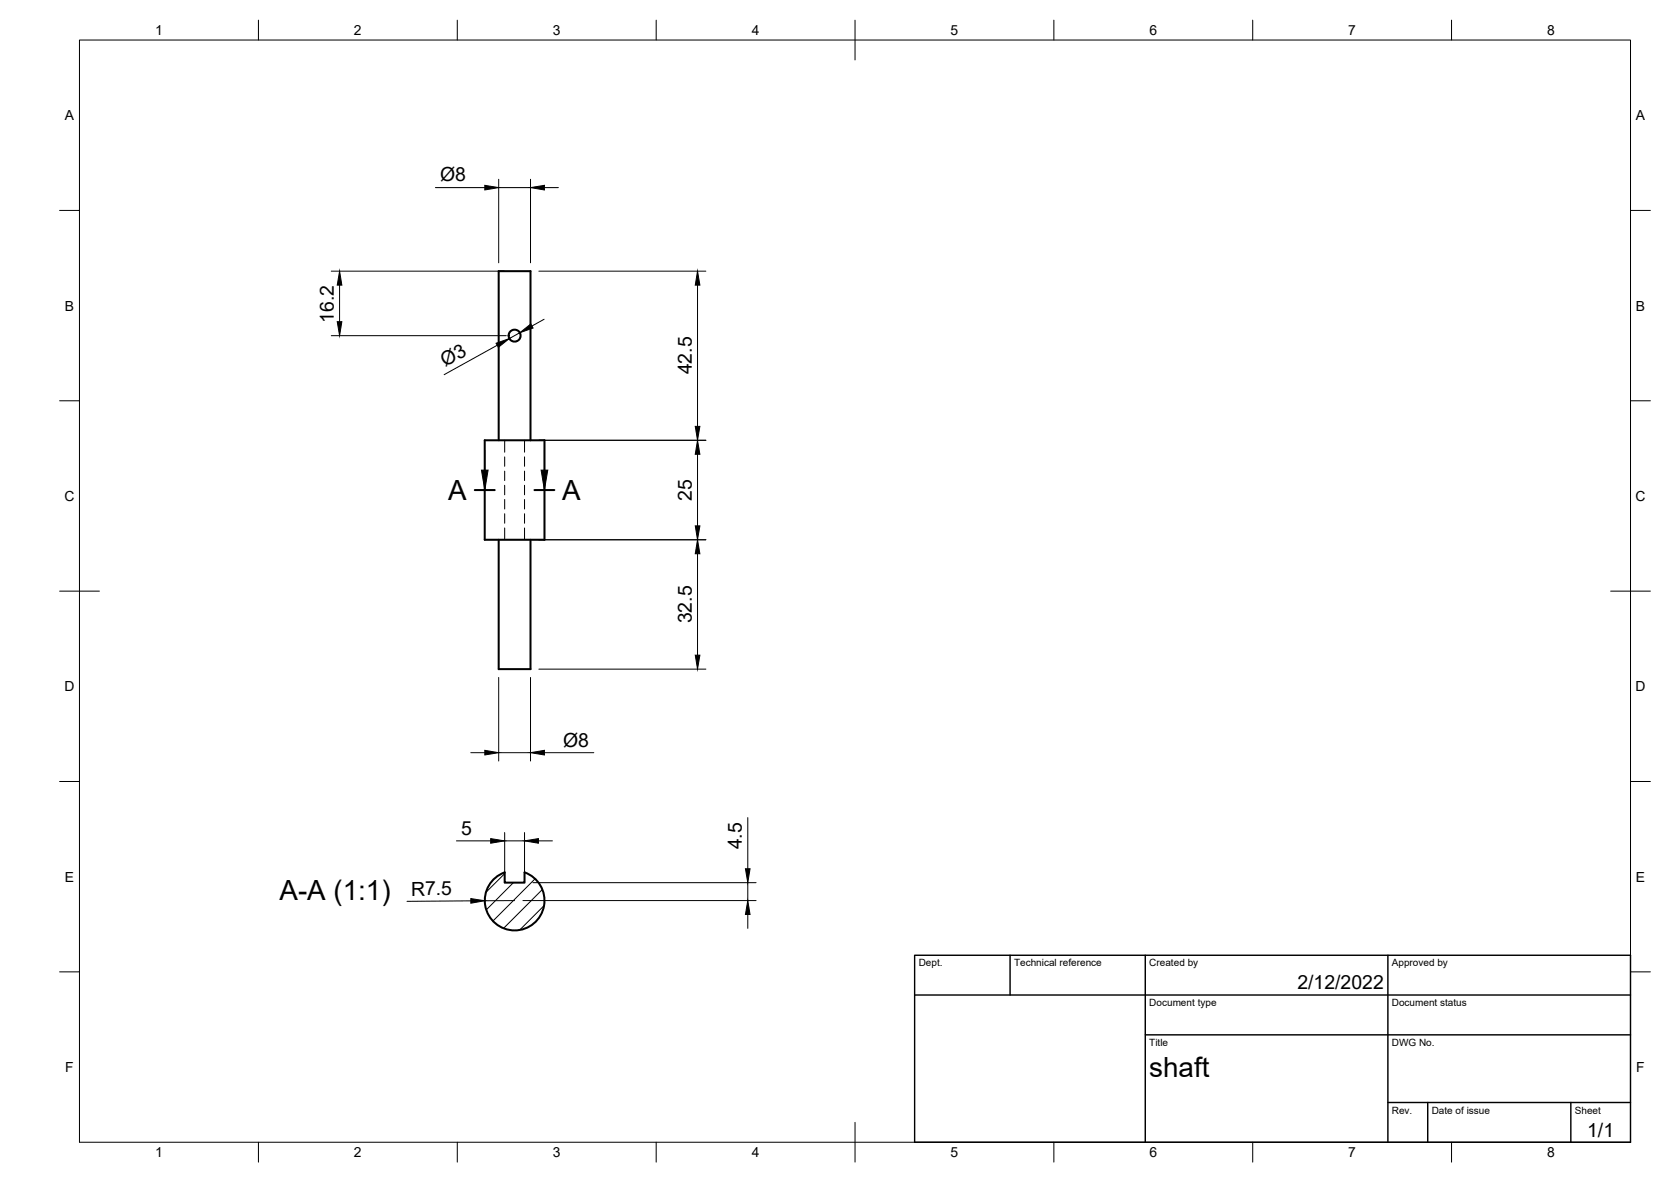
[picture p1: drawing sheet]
<svg xmlns="http://www.w3.org/2000/svg" width="420mm" height="297mm" viewBox="0 0 420 297" stroke-linecap="round" stroke-linejoin="round" font-family="sans-serif">
<!-- layer: Visible -->
<g fill="none" stroke="#000" stroke-width=".51">
<path d="M121.9 110.6h15v25h-15zM125.4 110.6v-42.5h8v42.5M125.4 135.6v32.6h8v-32.6M124.4 220.7l2.5-1.5v2.6h5v-2.6a7.5 7.5 0 0 1 4.1 10.8 7.5 7.5 0 0 1-11.3 2.2 7.5 7.5 0 0 1-.3-11.5z"/>
<circle cx="129.4" cy="84.3" r="1.5"/>
</g>
<!-- layer: Hidden -->
<g fill="none" stroke="#000" stroke-width=".25">
<path d="M126.9 110.6v3M126.9 114.8v2.4M126.9 118.4v2.4M131.9 110.6v3M131.9 114.8v2.4M131.9 118.4v2.4M126.9 121.9v2.4M126.9 125.5v2.4M126.9 129.1v2.4M126.9 132.7v2.9M131.9 121.9v2.4M131.9 125.5v2.4"/>
<path d="M131.9 129.1v2.4M131.9 132.7v2.9"/>
</g>
<!-- layer: BORDER -->
<g fill="none" stroke="#000" stroke-width=".25">
<path d="M20 10.1h390v276.9h-390zM65 5.1v5M115 5.1v5M165 5.1v5M215 5.1v10M265 5.1v5M315 5.1v5M365 5.1v5M15 52.9h5M410 52.9h5M15 100.7h5M410 100.7h5"/>
<path d="M15 148.6h10M405 148.6h10M15 196.4h5M410 196.4h5M15 244.2h5M410 244.2h5M65 287v5M115 287v5M165 287v5M215 282.1v9.9M265 287v5M315 287v5"/>
<path d="M365 287v5"/>
</g>
<!-- layer: TITLEBLOCK -->
<path d="M230 240.1h180v46.9h-180zM230 250h180M254 240.1v9.9M288 240.1v46.9M349 240.1v46.9M288 260.1h122M349 277.1h61M359 277.1v9.9M395 277.1v9.9" fill="none" stroke="#000" stroke-width=".36"/>
<!-- layer: Hatching -->
<path d="M126.9 219.5l-4.7 4.7M129.1 221.8l-6.8 6.8M134.5 220.9l-10.6 10.6M136.4 223.5l-9.8 9.8M136.8 227.6l-6.1 6.1" fill="none" stroke="#000" stroke-width=".25"/>
<!-- layer: Section Lines -->
<path d="M119.4 123.2h5M134.4 123.2h5" fill="none" stroke="#000" stroke-width=".51"/>
<path d="M121.9 113.1v5M136.9 113.1v5" fill="none" stroke="#000" stroke-width=".25"/>
<path d="M121.1 118.1h1.6l-.8 5.1zM136.1 118.1h1.6l-.8 5.1z" fill="#000" stroke="#000" stroke-width=".25"/>
<!-- layer: FD_Dimensions -->
<g fill="none" stroke="#000" stroke-width=".25">
<path d="M109.5 47.1h12.4M125.4 45v21M125.4 47.1h8M133.4 45v21M136.9 47.1h3.5M83.3 68.1h43.5M85.4 71.7v9.1M135.5 68.1h42M175.4 71.7v35.5M83.3 84.4h44M125 86.8l-13.3 7.4M130.7 83.6l-2.6 1.5"/>
<path d="M136.8 80.2l-3 1.7M135.5 110.6h42M175.4 114.2v18M135.5 135.6h42M175.4 139.2v25.4M125.4 170.3v20.9M133.4 170.3v20.9M135.5 168.2h42M118.4 189.2h3.5M125.4 189.2h8M136.9 189.2h12.4M114.8 211.3h8.6"/>
<path d="M126.9 209.2v10.5M126.9 211.3h5M131.9 209.2v10.5M135.4 211.3h3.5M188 205.5v12.8M118.4 226.4l-16.1 .1M129.4 226.3l-7.5 .1M131.5 226.3h58.6M134 221.8h56.1M188 221.8v4.5M188 229.8v3.5"/>
</g>
<g fill="#000" stroke="#000" stroke-width=".25">
<path d="M121.9 46.6l3.5 .5-3.5 .6zM133.4 47.1l3.5-.5v1.1zM85.4 68.1l.6 3.6h-1.2zM175.4 68.1l.6 3.6h-1.2zM84.8 80.8h1.2l-.6 3.6zM124.7 86.3l3.4-1.2-2.8 2.2zM130.7 83.6l2.8-2.2 .5 1zM175.4 110.6l.6 3.6h-1.2zM174.8 107.2h1.2l-.6 3.4zM174.8 132.2h1.2l-.6 3.4zM175.4 135.6l.6 3.6h-1.2zM174.8 164.6h1.2l-.6 3.6z"/>
<path d="M121.9 188.6l3.5 .6-3.5 .5zM133.4 189.2l3.5-.6v1.1zM123.4 210.7l3.5 .6-3.5 .6zM131.9 211.3l3.5-.6v1.2zM187.4 218.3h1.2l-.6 3.5zM118.4 225.8l3.5 .6-3.5 .6zM188 226.3l.6 3.5h-1.2z"/>
</g>
<g font-size="7">
<text x="112.7" y="125.7">A</text>
<text x="141.4" y="125.7">A</text>
<text x="70.3" y="226.2">A-A (1:1)</text>
<text x="289" y="270.6">shaft</text>
</g>
<g font-size="4.9">
<text x="110.7" y="45.6">Ø8</text>
<text x="83.9" y="81.1" transform="rotate(-90 83.9 81.1)">16.2</text>
<text x="112" y="92.2" transform="rotate(-29 112 92.2)">Ø3</text>
<text x="173.9" y="94.1" transform="rotate(-90 173.9 94.1)">42.5</text>
<text x="173.9" y="125.8" transform="rotate(-90 173.9 125.8)">25</text>
<text x="173.9" y="156.7" transform="rotate(-90 173.9 156.7)">32.5</text>
<text x="141.6" y="187.6">Ø8</text>
<text x="116" y="209.9">5</text>
<text x="186.6" y="213.5" transform="rotate(-90 186.6 213.5)">4.5</text>
<text x="103.4" y="225.1">R7.5</text>
<text x="326.2" y="248.5">2/12/2022</text>
<text x="399.1" y="285.7">1/1</text>
</g>
<g font-size="3.5">
<text x="39" y="8.8">1</text>
<text x="89" y="8.8">2</text>
<text x="139" y="8.8">3</text>
<text x="189" y="8.8">4</text>
<text x="239" y="8.8">5</text>
<text x="289" y="8.8">6</text>
<text x="339" y="8.8">7</text>
<text x="389" y="8.8">8</text>
<text x="16.3" y="30.2">A</text>
<text x="411.3" y="30.2">A</text>
<text x="16.3" y="78">B</text>
<text x="411.3" y="78">B</text>
<text x="16.2" y="125.9">C</text>
<text x="411.2" y="125.9">C</text>
<text x="16.2" y="173.7">D</text>
<text x="411.2" y="173.7">D</text>
<text x="16.3" y="221.6">E</text>
<text x="411.3" y="221.6">E</text>
<text x="16.4" y="269.4">F</text>
<text x="411.4" y="269.4">F</text>
<text x="39" y="290.8">1</text>
<text x="89" y="290.8">2</text>
<text x="139" y="290.8">3</text>
<text x="189" y="290.8">4</text>
<text x="239" y="290.8">5</text>
<text x="289" y="290.8">6</text>
<text x="339" y="290.8">7</text>
<text x="389" y="290.8">8</text>
</g>
<g font-size="2.5">
<text x="231" y="242.9">Dept.</text>
<text x="255" y="242.9">Technical reference</text>
<text x="289" y="242.9">Created by</text>
<text x="350" y="242.9">Approved by</text>
<text x="289" y="252.8">Document type</text>
<text x="350" y="252.8">Document status</text>
<text x="289" y="262.9">Title</text>
<text x="350" y="262.9">DWG No.</text>
<text x="350" y="279.9">Rev.</text>
<text x="360" y="279.9">Date of issue</text>
<text x="396" y="279.9">Sheet</text>
</g>
</svg>
